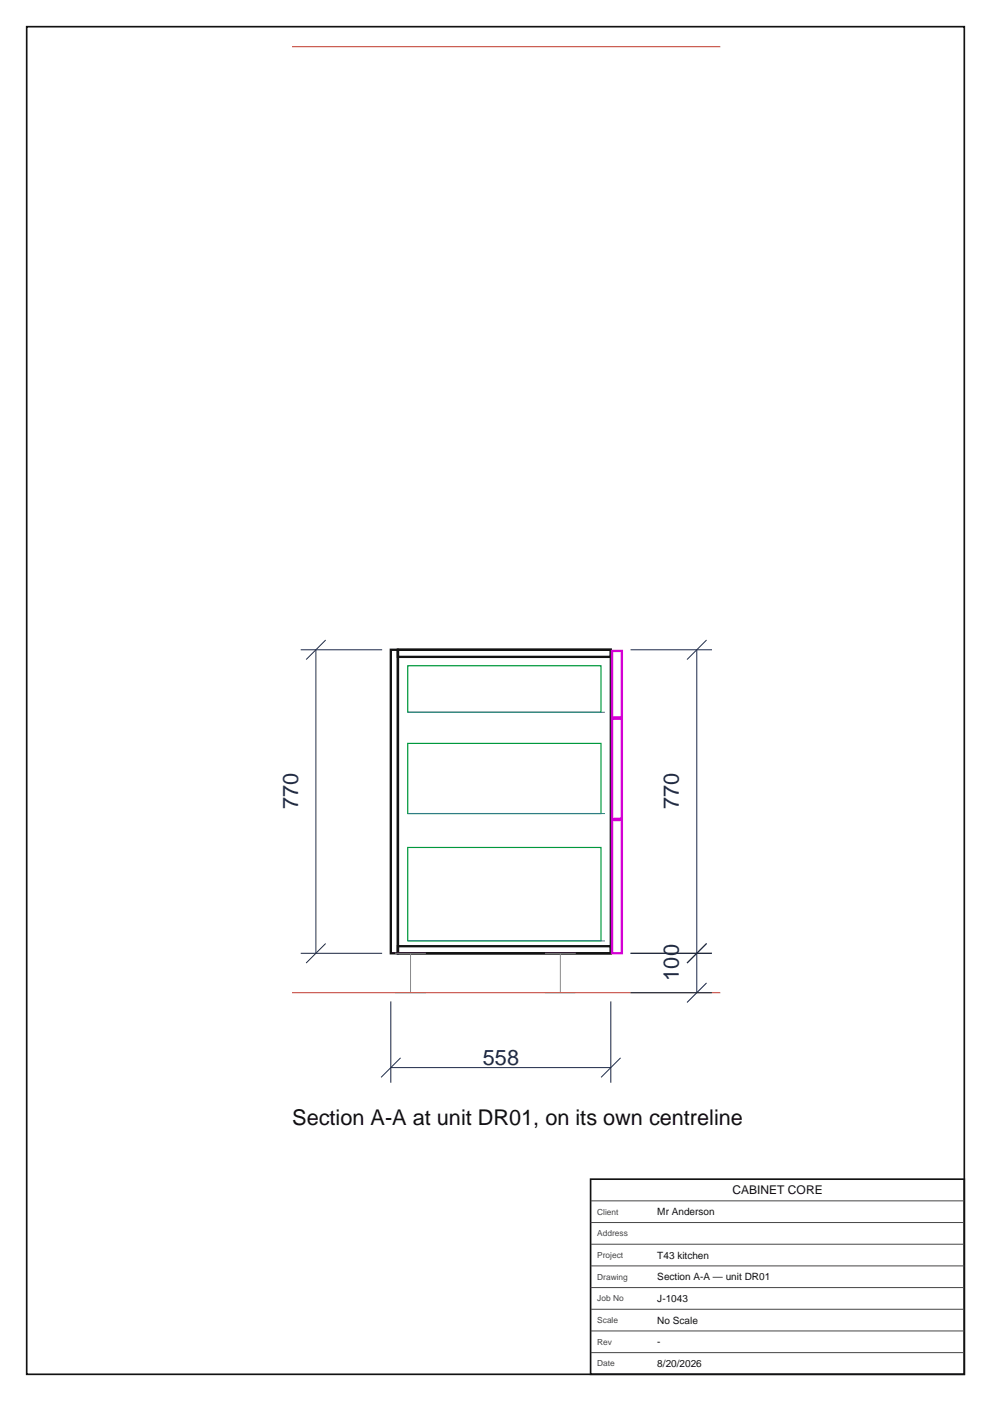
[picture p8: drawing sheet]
<svg xmlns="http://www.w3.org/2000/svg" width="297mm" height="420mm" viewBox="0 0 297 420" stroke-linecap="round" stroke-linejoin="round" font-family="sans-serif">
<path d="M117.1 194.8h2.2v91h-2.2zM119.3 194.8h63.8v91h-63.8zM119.3 194.8h63.8v2.1h-63.8zM119.3 283.7h63.8v2.1h-63.8z" fill="none" stroke="#121212" stroke-width=".7" stroke-linecap="butt"/>
<path d="M183.4 195.2h3v19.9h-3zM183.4 215.5h3v30h-3zM183.4 245.8h3v40h-3z" fill="none" stroke="#d400d4" stroke-width=".7" stroke-linecap="butt"/>
<path d="M122.2 199.6h57.9v13.9h-57.9zM122.2 222.9h57.9v21h-57.9zM122.2 254.1h57.9v28h-57.9z" fill="none" stroke="#00993d" stroke-width=".35"/>
<path d="M122.2 213.5h59.1M122.2 243.9h59.1M122.2 282.1h59.1" fill="none" stroke="#2e7d8c" stroke-width=".3"/>
<path d="M118.4 285.8h9.2M118.4 297.6h9.2M123 285.8v11.8M163.3 285.8h9.2M163.3 297.6h9.2M167.9 285.8v11.8" fill="none" stroke="#8a8a8a" stroke-width=".3"/>
<path d="M87.6 14h128.3M87.6 297.6h128.3" fill="none" stroke="#bf382b" stroke-width=".3"/>
<g fill="none" stroke="#1c294a" stroke-width=".3">
<path d="M90.1 194.8h24.4M94.7 194.8v91M97.6 191.9l-5.8 5.8M189 194.8h24.4M208.8 194.8v102.8M211.7 191.9l-5.8 5.8M90.1 285.8h24.4M97.6 282.9l-5.8 5.8M189 297.6h24.4M189 285.8h24.4M211.7 294.7l-5.8 5.8M211.7 282.9l-5.8 5.8"/>
<path d="M117.1 300.2v24.4M120.1 317.1l-5.9 5.9M183.1 300.2v24.4M186 317.1l-5.9 5.9M117.1 320.1h66"/>
</g>
<path d="M8 8h281v404h-281zM177 353.5h112v58.5h-112z" fill="none" stroke="#121212" stroke-width=".5"/>
<path d="M177 360h112M177 366.5h112M177 373h112M177 379.5h112M177 386h112M177 392.5h112M177 399h112M177 405.5h112" fill="none" stroke="#454545" stroke-width=".3"/>
<g font-size="6.5" fill="#1b2a4a">
<text x="89.3" y="242.6" transform="rotate(-90 89.3 242.6)">770</text>
<text x="203.5" y="242.6" transform="rotate(-90 203.5 242.6)">770</text>
<text x="203.5" y="294" transform="rotate(-90 203.5 294)">100</text>
<text x="144.7" y="319.4">558</text>
</g>
<text font-size="6.5" fill="#111" x="87.6" y="337.3">Section A-A at unit DR01, on its own centreline</text>
<text font-size="3.6" fill="#111" x="219.6" y="358">CABINET CORE</text>
<g font-size="3" fill="#111">
<text x="197" y="364.3">Mr Anderson</text>
<text x="197" y="377.3">T43 kitchen</text>
<text x="197" y="383.8">Section A-A — unit DR01</text>
<text x="197" y="390.3">J-1043</text>
<text x="197" y="396.8">No Scale</text>
<text x="197" y="403.3">-</text>
<text x="197" y="409.8">8/20/2026</text>
</g>
<g font-size="2.5" fill="#444">
<text x="179" y="364.1">Client</text>
<text x="179" y="370.6">Address</text>
<text x="179" y="377.1">Project</text>
<text x="179" y="383.6">Drawing</text>
<text x="179" y="390.1">Job No</text>
<text x="179" y="396.6">Scale</text>
<text x="179" y="403.1">Rev</text>
<text x="179" y="409.6">Date</text>
</g>
</svg>
